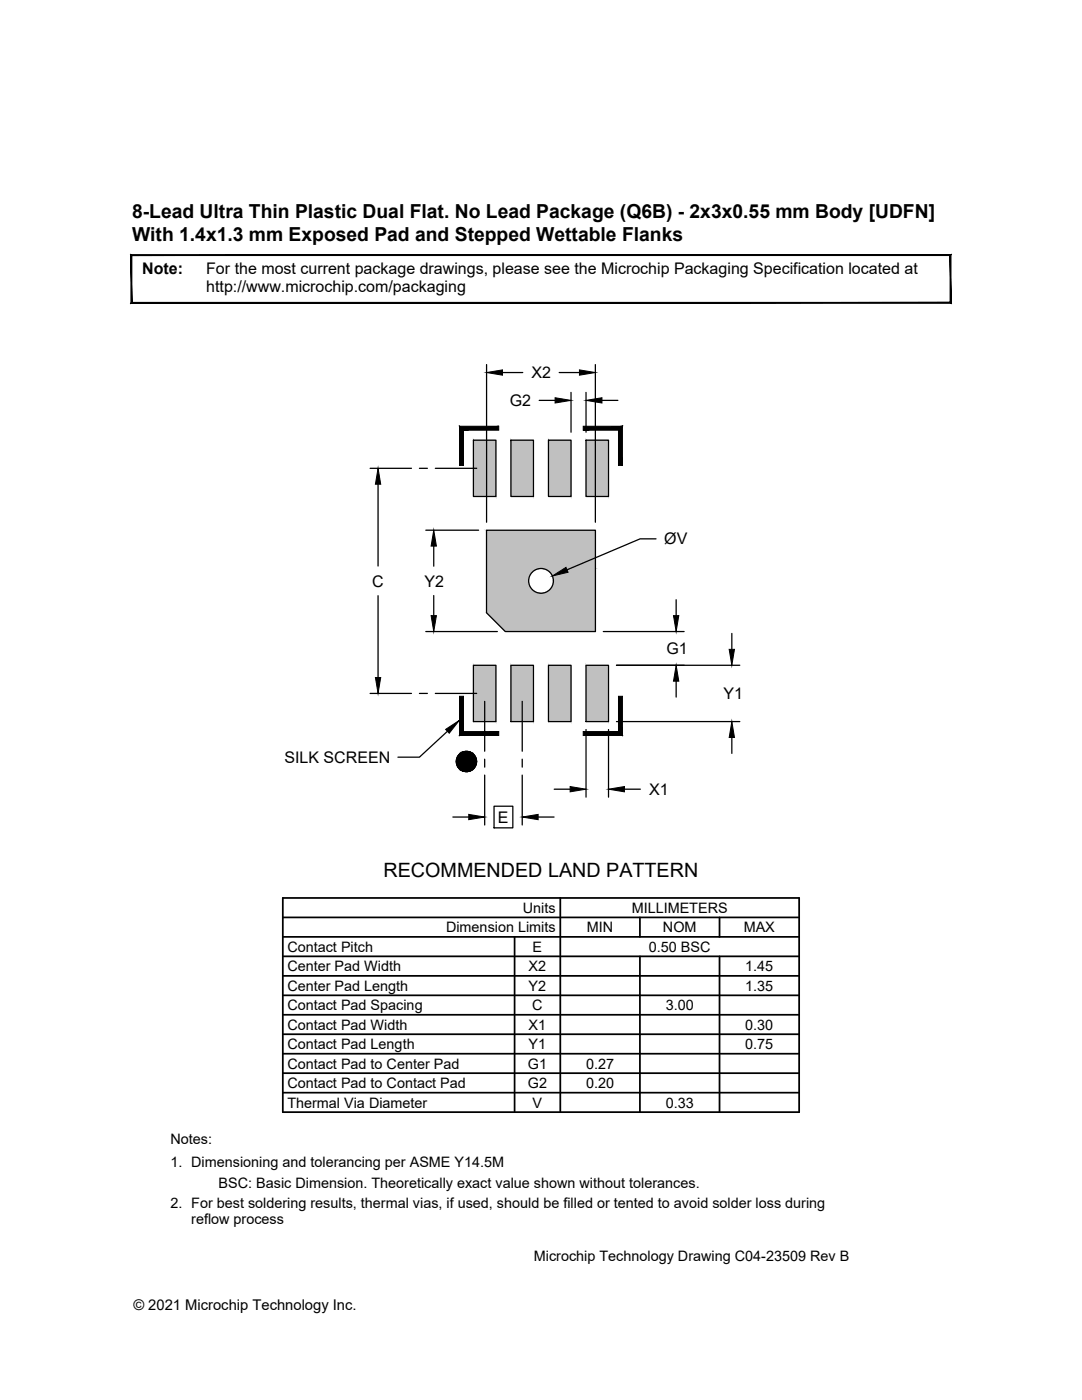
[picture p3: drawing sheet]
<svg xmlns="http://www.w3.org/2000/svg" width="216mm" height="279mm" viewBox="0 0 216 279" stroke-linecap="round" stroke-linejoin="round" font-family="sans-serif">
<!-- layer: B-TRAC-FILL -->
<g fill="#c0c0c0" stroke="#c0c0c0" stroke-width=".2">
<path d="M116.9 87.9l4.5 11.2v-11.2zM116.9 87.9l4.5 11.2h-4.5z"/>
<path d="M109.4 87.9l4.5 11.2v-11.2zM109.4 87.9l4.5 11.2h-4.5z"/>
<path d="M101.9 87.9l4.5 11.2v-11.2zM101.9 87.9l4.5 11.2h-4.5z"/>
<path d="M94.5 87.9l4.5 11.2v-11.2zM94.5 87.9l4.5 11.2h-4.5z"/>
<path d="M97.1 105.8l21.7 7.7v-7.7zM97.1 105.8l21.7 7.7h-21.7z"/>
<path d="M108.1 113.5h10.7zM108.1 113.5h10.7z"/>
<path d="M97.1 113.5h10.7zM97.1 113.5h10.4z"/>
<path d="M108.4 113.5l10.4 .1zM108.4 113.5l10.4 .1z"/>
<path d="M97.1 113.5h10.4zM97.1 113.5l10.1 .1z"/>
<path d="M108.7 113.6l10.1 .1v-.1zM108.7 113.6l10.1 .1h-9.8z"/>
<path d="M97.1 113.6l9.8 .1 .3-.1zM97.1 113.6l9.8 .1h-9.8z"/>
<path d="M109 113.7l9.8 .1v-.1zM109 113.7l9.8 .1h-9.5z"/>
<path d="M97.1 113.7l9.5 .1 .3-.1zM97.1 113.7l9.5 .1h-9.5z"/>
<path d="M109.3 113.8l9.5 .2v-.2zM109.3 113.8l9.5 .2h-9.3z"/>
<path d="M97.1 113.8l9.3 .2 .2-.2zM97.1 113.8l9.3 .2h-9.3z"/>
<path d="M109.5 114l9.3 .2v-.2zM109.5 114l9.3 .2h-9.1z"/>
<path d="M97.1 114l9 .2 .3-.2zM97.1 114l9 .2h-9z"/>
<path d="M109.7 114.2l9.1 .3v-.3zM109.7 114.2l9.1 .3h-8.9z"/>
<path d="M97.1 114.2l8.8 .3 .2-.3zM97.1 114.2l8.8 .3h-8.8z"/>
<path d="M109.9 114.5l8.9 .2v-.2zM109.9 114.5l8.9 .2h-8.7z"/>
<path d="M97.1 114.5l8.7 .2 .1-.2zM97.1 114.5l8.7 .2h-8.7z"/>
<path d="M110.1 114.7l8.7 .3v-.3zM110.1 114.7l8.7 .3h-8.6z"/>
<path d="M97.1 114.7l8.5 .3 .2-.3zM97.1 114.7l8.5 .3h-8.5z"/>
<path d="M110.2 115l8.6 .3v-.3zM110.2 115l8.6 .3h-8.5z"/>
<path d="M97.1 115l8.4 .3 .1-.3zM97.1 115l8.4 .3h-8.4z"/>
<path d="M110.3 115.3l8.5 .3v-.3zM110.3 115.3l8.5 .3h-8.4z"/>
<path d="M97.1 115.3l8.4 .3v-.3zM97.1 115.3l8.4 .3h-8.4z"/>
<path d="M110.4 115.6l8.4 .3v-.3zM110.4 115.6l8.4 .3h-8.4z"/>
<path d="M97.1 115.6l8.4 .3v-.3zM97.1 115.6l8.4 .3h-8.4z"/>
<path d="M110.4 115.9l8.4 .3v-.3zM110.4 115.9l8.4 .3h-8.4z"/>
<path d="M97.1 115.9l8.4 .3v-.3zM97.1 115.9l8.4 .3h-8.4z"/>
<path d="M110.4 116.2l8.4 .3v-.3zM110.4 116.2l8.4 .3h-8.5z"/>
<path d="M97.1 116.2l8.4 .3v-.3zM97.1 116.2l8.4 .3h-8.4z"/>
<path d="M110.3 116.5l8.5 .3v-.3zM110.3 116.5l8.5 .3h-8.6z"/>
<path d="M97.1 116.5l8.5 .3-.1-.3zM97.1 116.5l8.5 .3h-8.5z"/>
<path d="M110.2 116.8l8.6 .3v-.3zM110.2 116.8l8.6 .3h-8.7z"/>
<path d="M97.1 116.8l8.7 .3-.2-.3zM97.1 116.8l8.7 .3h-8.7z"/>
<path d="M110.1 117.1l8.7 .3v-.3zM110.1 117.1l8.7 .3h-8.9z"/>
<path d="M97.1 117.1l8.8 .3-.1-.3zM97.1 117.1l8.8 .3h-8.8z"/>
<path d="M109.9 117.4l8.9 .2v-.2zM109.9 117.4l8.9 .2h-9.1z"/>
<path d="M97.1 117.4l9 .2-.2-.2zM97.1 117.4l9 .2h-9z"/>
<path d="M109.7 117.6l9.1 .2v-.2zM109.5 117.8l.2-.2 9.1 .2z"/>
<path d="M97.1 117.6l9.3 .2-.3-.2zM97.1 117.6l9.3 .2h-9.3z"/>
<path d="M109.5 117.8l9.3 .2v-.2zM109.3 118l.2-.2 9.3 .2z"/>
<path d="M97.1 117.8l9.5 .2-.2-.2zM97.1 117.8l9.5 .2h-9.5z"/>
<path d="M109.3 118l9.5 .2v-.2zM109 118.2l.3-.2 9.5 .2z"/>
<path d="M97.1 118l9.8 .2-.3-.2zM97.1 118l9.8 .2h-9.8z"/>
<path d="M109 118.2l9.8 .1v-.1zM108.7 118.3l.3-.1 9.8 .1z"/>
<path d="M97.1 118.2l10.1 .1-.3-.1zM97.1 118.2l10.1 .1h-10.1z"/>
<path d="M108.7 118.3l10.1 .1zM108.4 118.4h10.4z"/>
<path d="M97.1 118.3l10.4 .1zM97.1 118.3l10.4 .1z"/>
<path d="M108.4 118.4h10.4zM108.1 118.4h10.7z"/>
<path d="M97.1 118.4h10.7zM97.1 118.4h10.7z"/>
<path d="M97.1 118.4l21.7 3.9v-3.9zM97.1 118.4l21.7 3.9h-21.7z"/>
<path d="M97.1 122.3l21.7 3.7v-3.7zM97.1 122.3l21.7 3.7h-18z"/>
<path d="M116.9 132.8l4.5 11.2v-11.2zM116.9 132.8l4.5 11.2h-4.5z"/>
<path d="M109.4 132.8l4.5 11.2v-11.2zM109.4 132.8l4.5 11.2h-4.5z"/>
<path d="M101.9 132.8l4.5 11.2v-11.2zM101.9 132.8l4.5 11.2h-4.5z"/>
<path d="M94.5 132.8l4.5 11.2v-11.2zM94.5 132.8l4.5 11.2h-4.5z"/>
</g>
<!-- layer: B-TRAC -->
<path d="M94.5 87.9h4.5v11.2h-4.5zM101.9 87.9h4.5v11.2h-4.5zM109.4 87.9h4.5v11.2h-4.5zM116.9 87.9h4.5v11.2h-4.5zM97.1 105.8h21.7v20.2h-18l-3.7-3.7zM94.5 132.8h4.5v11.2h-4.5zM101.9 132.8h4.5v11.2h-4.5zM109.4 132.8h4.5v11.2h-4.5zM116.9 132.8h4.5v11.2h-4.5z" fill="none" stroke="#000" stroke-width=".25"/>
<!-- layer: B-TVIA -->
<circle cx="108" cy="115.9" r="2.47" fill="none" stroke="#000" stroke-width=".25"/>
<!-- layer: G-ANNO-RULE -->
<g fill="none" stroke="#000" stroke-width=".35">
<path d="M56.4 179.2h103.1v42.8h-103.1zM111.8 179.2v42.8M56.4 183.1h103.1M56.4 187h103.1M56.4 194.8h103.1M56.4 190.9h103.1M56.4 198.6h103.1M102.7 187v35M127.7 183.1v3.9M127.7 190.9v31.1M143.6 183.1v3.9M143.6 190.9v31.1"/>
<path d="M56.4 206.4h103.1M56.4 218.1h103.1M56.4 210.3h103.1M56.4 202.5h103.1M56.4 214.2h103.1"/>
</g>
<!-- layer: M-SCRN -->
<g fill="#000" stroke="#000" stroke-width=".2">
<path d="M92.5 153.9h1.1zM92.8 150h.6z"/>
<path d="M92.5 85.9h7v-.8zM91.7 85.1h7.8l-7 .8zM91.7 85.1l.8 7.8v-7zM91.7 85.1l.8 7.8h-.8z"/>
<path d="M116.4 85.1v.8l7.8-.8zM116.4 85.9l7.8-.8-.8 .8zM124.2 85.1l-.8 .8 .8 7zM123.4 85.9l.8 7h-.8z"/>
<path d="M92.5 153.9l.9 .1zM92.8 154h.6z"/>
<path d="M92.8 150h.8zM92.5 150h1.1z"/>
<path d="M92.5 150l1.4 .1zM92.2 150.1l.3-.1 1.4 .1z"/>
<path d="M92.2 150.1l2 .2-.3-.2zM92 150.3l.2-.2 2 .2z"/>
<path d="M92.2 153.8l1.4 .1 .3-.1zM92.2 153.8l1.4 .1z"/>
<path d="M92 150.3l2.4 .1-.2-.1zM91.7 150.4l.3-.1 2.4 .1z"/>
<path d="M92 153.7l1.9 .1 .3-.1zM92 153.7l1.9 .1h-1.7z"/>
<path d="M91.7 150.4l2.9 .3-.2-.3zM91.7 150.4l2.9 .3h-3.1z"/>
<path d="M91.7 153.5l2.5 .2 .2-.2zM91.7 153.5l2.5 .2h-2.2z"/>
<path d="M91.5 150.7l3.3 .2-.2-.2zM91.5 150.7l3.3 .2h-3.4z"/>
<path d="M91.5 153.3l2.9 .2 .2-.2zM91.5 153.3l2.9 .2h-2.7z"/>
<path d="M91.4 150.9l3.5 .2-.1-.2zM91.4 150.9l3.5 .2h-3.7z"/>
<path d="M91.4 153.1l3.2 .2 .2-.2zM91.4 153.1l3.2 .2h-3.1z"/>
<path d="M91.2 151.1l3.8 .3-.1-.3zM91.2 151.1l3.8 .3h-3.9z"/>
<path d="M91.2 152.8l3.6 .3 .1-.3zM91.2 152.8l3.6 .3h-3.4z"/>
<path d="M91.1 151.4l4 .3-.1-.3zM91.1 151.4l4 .3h-4z"/>
<path d="M91.1 152.6l3.8 .2 .1-.2zM91.1 152.6l3.8 .2h-3.7z"/>
<path d="M91.1 151.7l4 .3v-.3zM91.1 151.7l4 .3h-4.1z"/>
<path d="M91.1 152.3l3.9 .3 .1-.3zM91.1 152.3l3.9 .3h-3.9z"/>
<path d="M91 152l4.1 .3v-.3zM91 152l4.1 .3h-4z"/>
<path d="M91.7 146.8h7.8v-.8zM91.7 146.8l.8-.8h7zM91.7 139v7.8l.8-.8zM91.7 139h.8v7z"/>
<path d="M116.4 146v.8l7-.8zM116.4 146.8l7-.8 .8 .8zM123.4 139v7l.8 .8zM123.4 139h.8v7.8z"/>
</g>
<!-- layer: G-TEXT-DSCL -->
<path d="M26.3 60.3l-.2 .2 163.5-.2zM26.1 60.5l163.5-.2 .2 .2zM189.6 51v9.3l.2 .2zM189.8 50.8v9.7l-.2-9.5zM26.3 51h163.3l.2-.2zM26.1 50.8h163.7l-163.5 .2zM26.1 50.8l.2 9.5v-9.3zM26.1 50.8l.2 9.5-.2 .2z" fill="#000" stroke="#000" stroke-width=".2"/>
<!-- layer: M-SCRN -->
<circle cx="93.1" cy="152" r="2.03" fill="none" stroke="#000" stroke-width=".25"/>
<!-- layer: P-VTOP-DIMS -->
<g fill="none" stroke="#000" stroke-width=".25">
<path d="M97.1 72.8v31.4M100.3 74.3h4M107.6 79.9h3.2M111.6 74.3h4M113.9 78.3v8M116.9 78.3v8M118.8 72.8v31.4M120.1 79.9h3.2M73.9 93.5h8.2M75.4 96.6v16.4M83.7 93.5h1.6M86.9 93.5h8.2"/>
<path d="M75.4 118.9v16.3M85 105.8h10.5M86.6 109v4M86.6 118.9v4M130.9 107.5h-3.2l-14.6 6.2M134.9 119.7v3.2M73.9 138.4h8.2M83.7 138.4h1.6M85 126h14.2M86.9 138.4h8.2M96.7 140v9.9M104.2 140v9.9"/>
<path d="M120.4 126h16.1M123 132.8h24.6M134.9 135.9v3.2M146 126.4v3.2M89.3 145.9l-5.6 5.2h-4.3M96.7 151.5v1.6M96.7 154.7v9.9M104.2 151.5v1.6M104.2 154.7v9.9M110.6 157.5h3.2M116.9 145.6v13.5M121.4 145.6v13.5"/>
<path d="M123 144h24.6M124.6 157.5h3.2M146 147.2v3.2M90.4 163.1h3.1M98.6 160.9h3.7v4.3h-3.7zM107.4 163.1h3.2"/>
</g>
<g fill="#000" stroke="#000" stroke-width=".2">
<path d="M97.1 74.3l3.2-.5v1.1zM110.8 79.4l3.1 .5-3.1 .5zM115.6 73.8l3.2 .5-3.2 .6zM116.9 79.9l3.2-.5v1zM75.4 93.5l.6 3.1h-1.1zM86.6 105.8l.5 3.2h-1.1zM110.2 115l2.7-1.8 .4 1zM74.9 135.2h1.1l-.6 3.2zM86 122.9h1.1l-.5 3.1zM134.9 132.8l.5 3.1h-1zM134.4 122.9h1l-.5 3.1zM145.5 129.6h1.1l-.6 3.2z"/>
<path d="M88.9 145.6l2.7-1.8-2 2.5zM113.8 157l3.1 .5-3.1 .5zM121.4 157.5l3.2-.5v1zM146 144l.6 3.2h-1.1zM93.5 162.5l3.2 .6-3.2 .5zM104.2 163.1l3.2-.6v1.1z"/>
</g>
<text font-size="3.9" x="76.5" y="175.1">RECOMMENDED LAND PATTERN</text>
<g font-size="3.8">
<text x="26.4" y="43.6">8-Lead Ultra Thin Plastic Dual Flat. No Lead Package (Q6B) - 2x3x0.55 mm Body [UDFN]</text>
<text x="26.4" y="48.1">With 1.4x1.3 mm Exposed Pad and Stepped Wettable Flanks</text>
</g>
<g font-size="3.2">
<text x="28.4" y="54.7">Note:</text>
<text x="41.1" y="54.7">For the most current package drawings, please see the Microchip Packaging Specification located at</text>
<text x="41.1" y="58.3">http://www.microchip.com/packaging</text>
<text x="106.1" y="75.5">X2</text>
<text x="101.7" y="81">G2</text>
<text x="132.6" y="108.6">ØV</text>
<text x="74.3" y="117.1">C</text>
<text x="84.7" y="117.1">Y2</text>
<text x="133" y="130.5">G1</text>
<text x="144.4" y="139.5">Y1</text>
<text x="56.8" y="152.2">SILK SCREEN</text>
<text x="129.5" y="158.6">X1</text>
<text x="99.4" y="164.2">E</text>
</g>
<g font-size="2.9">
<text x="104.3" y="182.2">Units</text>
<text x="126" y="182.2">MILLIMETERS</text>
<text x="57.3" y="189.9">Contact Pitch</text>
<text x="89" y="186.1">Dimension Limits</text>
<text x="106.3" y="189.9">E</text>
<text x="117.1" y="186.1">MIN</text>
<text x="129.5" y="189.9">0.50 BSC</text>
<text x="132.3" y="186.1">NOM</text>
<text x="148.4" y="186.1">MAX</text>
<text x="57.3" y="193.8">Center Pad Width</text>
<text x="57.3" y="197.7">Center Pad Length</text>
<text x="105.5" y="197.7">Y2</text>
<text x="105.5" y="193.8">X2</text>
<text x="148.7" y="197.7">1.35</text>
<text x="148.7" y="193.8">1.45</text>
<text x="57.3" y="201.6">Contact Pad Spacing</text>
<text x="106.2" y="201.6">C</text>
<text x="132.8" y="201.6">3.00</text>
<text x="57.3" y="209.4">Contact Pad Length</text>
<text x="57.3" y="205.5">Contact Pad Width</text>
<text x="105.5" y="209.4">Y1</text>
<text x="105.5" y="205.5">X1</text>
<text x="148.7" y="209.4">0.75</text>
<text x="148.7" y="205.5">0.30</text>
<text x="57.3" y="213.3">Contact Pad to Center Pad</text>
<text x="105.3" y="213.3">G1</text>
<text x="116.9" y="213.3">0.27</text>
<text x="57.3" y="217.1">Contact Pad to Contact Pad</text>
<text x="57.3" y="221">Thermal Via Diameter</text>
<text x="105.3" y="217.1">G2</text>
<text x="106.3" y="221">V</text>
<text x="116.9" y="217.1">0.20</text>
<text x="132.8" y="221">0.33</text>
<text x="34" y="228.4">Notes:</text>
<text x="34" y="233">1. Dimensioning and tolerancing per ASME Y14.5M</text>
<text x="43.6" y="237">BSC: Basic Dimension. Theoretically exact value shown without tolerances.</text>
<text x="34" y="241">2. For best soldering results, thermal vias, if used, should be filled or tented to avoid solder loss during</text>
<text x="38.2" y="244.3">reflow process</text>
<text x="106.5" y="251.7">Microchip Technology Drawing C04-23509 Rev B</text>
<text x="26.6" y="261.4">© 2021 Microchip Technology Inc.</text>
</g>
</svg>
